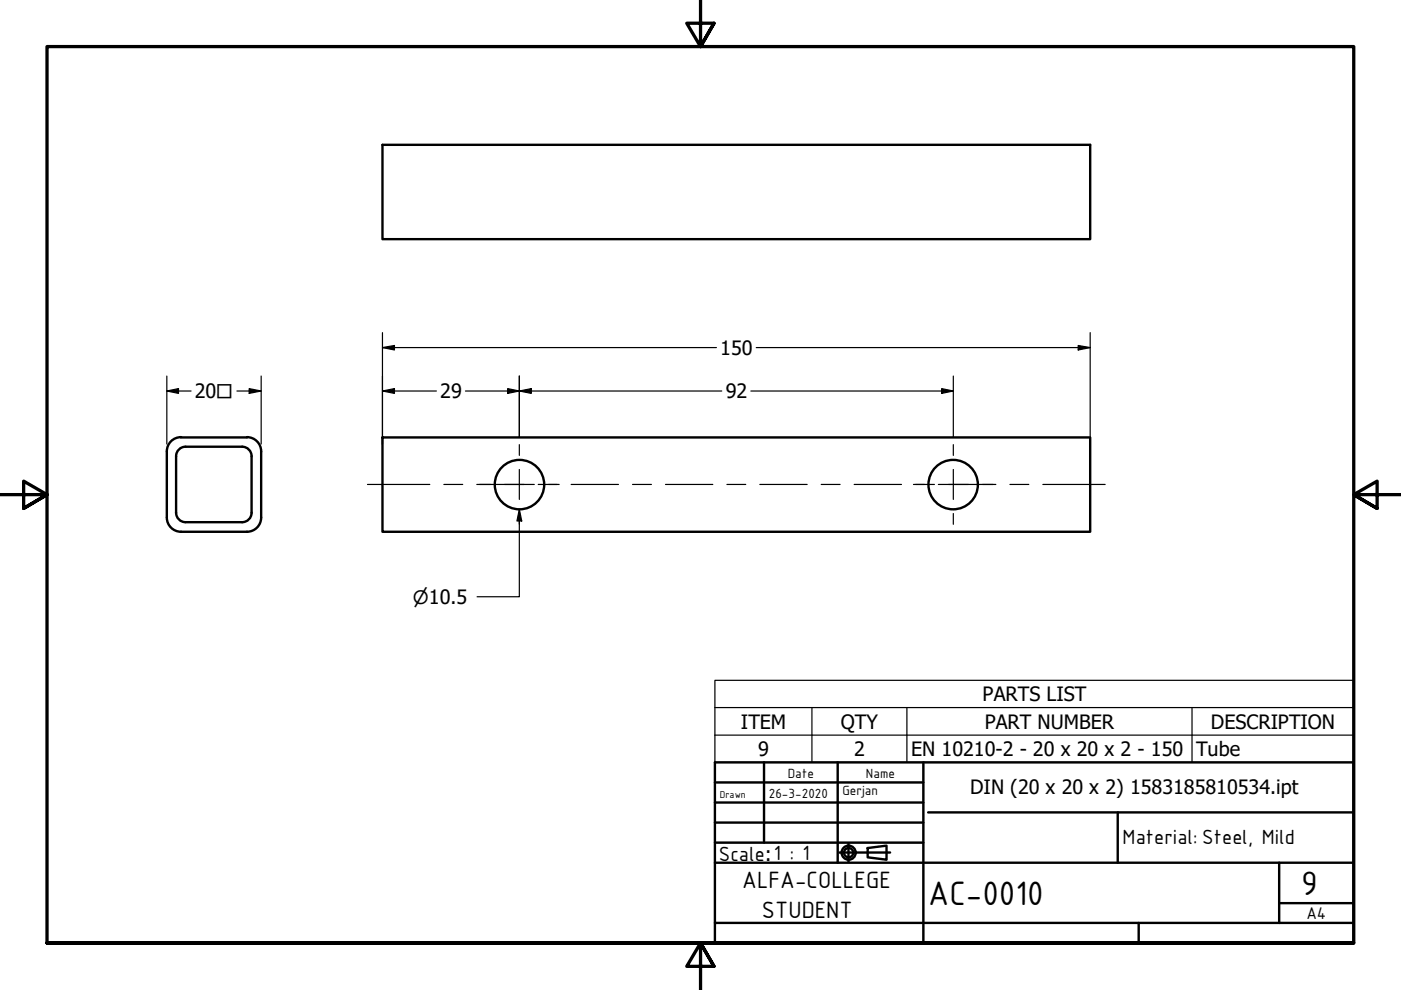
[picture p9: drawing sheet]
<svg xmlns="http://www.w3.org/2000/svg" width="297mm" height="210mm" viewBox="0 0 297 210" stroke-linecap="round" stroke-linejoin="round" font-family="sans-serif">
<!-- layer: Visible (ANSI) -->
<g fill="none" stroke="#000" stroke-width=".51">
<path d="M81.1 30.7h150v20h-150zM35.4 95.7v14a3 3 0 0 0 3 3h14a3 3 0 0 0 3-3v-14M38.4 92.7h14M38.4 92.7a3 3 0 0 0-3 3M39.3 94.7a2 2 0 0 0-2 2v12M39.4 94.7h11.9a2 2 0 0 1 2 2v12M52.4 92.7a3 3 0 0 1 3 3M81.1 92.7h150v20h-150zM37.3 108.7a2 2 0 0 0 2 2M53.3 108.7a2 2 0 0 1-2 2h-11.9"/>
<circle cx="110.1" cy="102.7" r="5.2"/>
<circle cx="202.1" cy="102.7" r="5.2"/>
</g>
<!-- layer: Symbol (ANSI) -->
<path d="M110.1 108l.5 2.5h-1zM110.1 108v18.5h-8.9M151.6 150v-5.8h135.5v5.8M151.6 150h135.5v5.9M151.6 150v11.6h135.5v-5.7M151.6 155.9h135.5M172.1 150v11.6M192.3 150v11.6M252.7 150v11.6" fill="none" stroke="#000" stroke-width=".25"/>
<!-- layer: Border (ISO) -->
<path d="M148.5 -.1v10l-2.9-5h5.8l-2.9 5 2.9-5M0 104.9h10l-5-2.9v5.8l5-2.9-5 2.9M297 104.9h-10l5-2.9v5.8l-5-2.9 5 2.9M10 199.9v-190h277v190h-277h277M151.4 204.9l-2.9-5 2.9 5h-5.8l2.9-5v10" fill="none" stroke="#000" stroke-width=".7"/>
<!-- layer: Title (ANSI) -->
<path d="M196.8 172.2h90.2M237 172.2v10.7" fill="none" stroke="#000" stroke-width=".51"/>
<!-- layer: Title (ISO) -->
<g fill="none" stroke="#000" stroke-width=".51">
<path d="M151.6 161.6h135.4v38.3h-135.4zM151.6 165.9h44.2M151.6 170.2h44.2M151.6 174.4h44.2M151.6 178.7h44.2M162 161.6v17.1M177.6 161.6v21.3M179.9 178.9v3.8M184 179.8l4-.5v3l-4-.5zM195.8 161.6v38.3M151.6 195.7h135.4M151.6 182.9h135.4"/>
<path d="M178 180.8h10.7M241.4 195.7v4.2M271.2 191.5h15.8M271.2 182.9v12.8"/>
<circle cx="179.9" cy="180.8" r="1.49"/>
<circle cx="179.9" cy="180.8" r=".98"/>
</g>
<!-- layer: Center Mark (ANSI) -->
<path d="M110.1 94.3v2.3M110.1 99.5v6.4M202.1 94.3v2.3M202.1 99.5v6.4M101.7 102.7h2.2M106.9 102.7h6.4M110.1 108.9v2.3M116.3 102.7h2.3M193.7 102.7h2.3M198.9 102.7h6.4M202.1 108.9v2.3M208.3 102.7h2.3" fill="none" stroke="#000" stroke-width=".25"/>
<!-- layer: Centerline (ANSI) -->
<g fill="none" stroke="#000" stroke-width=".25">
<path d="M77.9 102.7h13.2M94.1 102.7h4M101.1 102.7h10M114.1 102.7h4M121.1 102.7h10M134.1 102.7h4M141.1 102.7h10M154.1 102.7h4M161.1 102.7h10M174.1 102.7h4M181.1 102.7h10M194.1 102.7h4"/>
<path d="M201.1 102.7h10M214.1 102.7h4M221.1 102.7h13.2"/>
</g>
<!-- layer: Dimension (ANSI) -->
<g fill="none" stroke="#000" stroke-width=".25">
<path d="M35.4 79.7v14.4M55.4 79.7v14.4M81.1 73.7l2.5-.4v.9zM81.1 70.5v23.6M81.1 73.7h70.8M110.1 79.7v13M160.3 73.7h70.8M202.1 79.7v13M228.6 73.3l2.5 .4-2.5 .5zM231.1 70.5v23.6M35.4 82.9l2.4-.5v1zM35.4 82.9h5.1"/>
<path d="M50.2 82.9h5.2M52.8 82.4l2.6 .5-2.6 .5zM81.1 82.9l2.5-.5v1zM81.1 82.9h11.4M98.7 82.9h54.3M107.6 82.4l2.5 .5-2.5 .5zM110.1 82.9l2.5-.5v1zM159.2 82.9h42.9M199.6 82.4l2.5 .5-2.5 .5z"/>
</g>
<g fill="#000">
<path d="M81.1 73.7l2.5-.4v.9z" fill-rule="evenodd"/>
<path d="M228.6 73.3l2.5 .4-2.5 .5z" fill-rule="evenodd"/>
<path d="M35.4 82.9l2.4-.5v1z" fill-rule="evenodd"/>
<path d="M52.8 82.4l2.6 .5-2.6 .5z" fill-rule="evenodd"/>
<path d="M81.1 82.9l2.5-.5v1z" fill-rule="evenodd"/>
<path d="M107.6 82.4l2.5 .5-2.5 .5z" fill-rule="evenodd"/>
<path d="M110.1 82.9l2.5-.5v1z" fill-rule="evenodd"/>
<path d="M199.6 82.4l2.5 .5-2.5 .5z" fill-rule="evenodd"/>
</g>
<!-- layer: Symbol (ANSI) -->
<path d="M110.1 108l.5 2.5h-1z" fill-rule="evenodd" fill="#000"/>
<g font-size="7.7">
<text x="196.8" y="191.8">AC-0010</text>
<text x="275.8" y="189.7">9</text>
</g>
<g font-size="5.4">
<text x="157.4" y="188.4">ALFA-COLLEGE</text>
<text x="161.5" y="194.6">STUDENT</text>
</g>
<g font-size="4.7">
<text x="238" y="179">Material: Steel, Mild</text>
<text x="152.4" y="182.5">Scale</text>
</g>
<g font-size="4.2">
<text x="152.7" y="75.2">150</text>
<text x="41.3" y="84.4">20□</text>
<text x="93.3" y="84.4">29</text>
<text x="153.9" y="84.4">92</text>
<text x="208.3" y="148.7">PARTS LIST</text>
<text x="157.1" y="154.5">ITEM</text>
<text x="178.3" y="154.5">QTY</text>
<text x="208.8" y="154.5">PART NUMBER</text>
<text x="256.7" y="154.5">DESCRIPTION</text>
<text x="160.7" y="160.3">9</text>
<text x="181.1" y="160.3">2</text>
<text x="193.2" y="160.3">EN 10210-2 - 20 x 20 x 2 - 150</text>
<text x="253.6" y="160.4">Tube</text>
<text x="205.7" y="168.4">DIN (20 x 20 x 2) 1583185810534.ipt</text>
<text x="162.2" y="182.5">:1 : 1</text>
</g>
<g font-size="3.9">
<text x="87.5" y="128.1">⌀10.5</text>
<text x="277" y="194.9">A4</text>
</g>
<g font-size="3">
<text x="167" y="164.9">Date</text>
<text x="183.6" y="164.9">Name</text>
<text x="163" y="169.1">26-3-2020</text>
<text x="178.6" y="168.6">Gerjan</text>
</g>
<text font-size="2.3" x="152.6" y="169.1">Drawn</text>
</svg>
